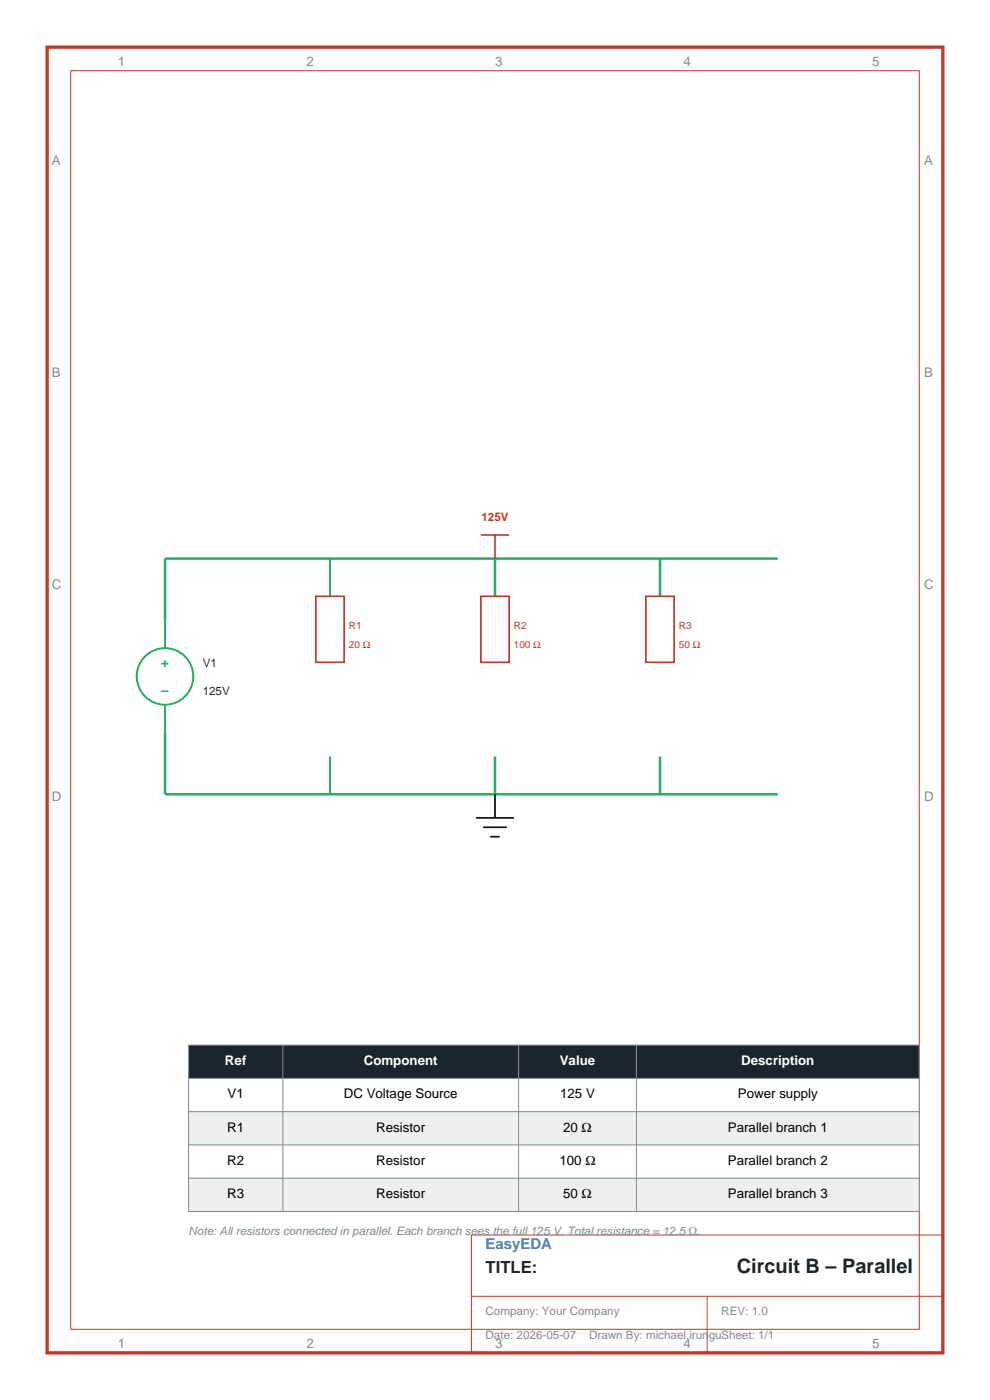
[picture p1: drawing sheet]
<svg xmlns="http://www.w3.org/2000/svg" width="210mm" height="297mm" viewBox="0 0 210 297" stroke-linecap="round" stroke-linejoin="round" font-family="sans-serif">
<path d="M10 10h190v277h-190z" fill="none" stroke="#c0392b" stroke-width=".71" stroke-linecap="butt"/>
<path d="M15 15h180v267h-180zM100 262h100v25h-100zM100 275h100M150 275v12" fill="none" stroke="#c0392b" stroke-width=".21"/>
<path d="M105 118.5v8M140 118.5v8M165 118.5h-130v13M35 155.5v13h130M105 160.5v8M140 160.5v8" fill="none" stroke="#27ae60" stroke-width=".53"/>
<g fill="none" stroke="#27ae60" stroke-width=".42">
<path d="M70 118.5v8M35 131.5v6M35 149.5v6M70 160.5v8"/>
<circle cx="35" cy="143.5" r="6"/>
</g>
<path d="M102 113.5h6M105 113.5v5M67 126.5h6v14h-6zM102 126.5h6v14h-6zM137 126.5h6v14h-6z" fill="none" stroke="#c0392b" stroke-width=".35"/>
<path d="M101 173.5h8M102.5 175.5h5M104 177.5h2M105 168.5v5" fill="none" stroke="#000" stroke-width=".35"/>
<path d="M40 221.7h155v7.1h-155z" fill-rule="evenodd" fill="#1a252f"/>
<path d="M40 228.8h155v7h-155z" fill-rule="evenodd" fill="#fff"/>
<path d="M40 235.8h155v7.1h-155z" fill-rule="evenodd" fill="#ecf0f1"/>
<path d="M40 242.9h155v7h-155z" fill-rule="evenodd" fill="#fff"/>
<path d="M40 249.9h155v7.1h-155z" fill-rule="evenodd" fill="#ecf0f1"/>
<path d="M40 221.7h155v35.3h-155zM40 228.8h155M40 235.8h155M60 221.7v35.3M110 221.7v35.3M135 221.7v35.3M40 242.9h155M40 249.9h155" fill="none" stroke="#7f8c8d" stroke-width=".21"/>
<text font-size="4.2" fill="#1a252f" x="156.3" y="270">Circuit B – Parallel</text>
<text font-size="3.5" fill="#1a252f" x="103" y="270">TITLE:</text>
<text font-size="3.2" fill="#2980b9" x="103" y="265">EasyEDA</text>
<g font-size="2.8" fill="#7f8c8d">
<text x="25" y="14">1</text>
<text x="65" y="14">2</text>
<text x="105" y="14">3</text>
<text x="145" y="14">4</text>
<text x="185" y="14">5</text>
<text x="11" y="35">A</text>
<text x="196" y="35">A</text>
<text x="11" y="80">B</text>
<text x="196" y="80">B</text>
<text x="11" y="125">C</text>
<text x="196" y="125">C</text>
<text x="11" y="170">D</text>
<text x="196" y="170">D</text>
<text x="25" y="286">1</text>
<text x="65" y="286">2</text>
<text x="105" y="286">3</text>
<text x="145" y="286">4</text>
<text x="185" y="286">5</text>
</g>
<g font-size="2.8" fill="#27ae60">
<text x="34.2" y="141.5">+</text>
<text x="34.2" y="147.5">–</text>
</g>
<g font-size="2.8" fill="#fff">
<text x="47.7" y="226">Ref</text>
<text x="77.2" y="226">Component</text>
<text x="118.7" y="226">Value</text>
<text x="157.2" y="226">Description</text>
</g>
<g font-size="2.8">
<text x="48.3" y="233">V1</text>
<text x="72.9" y="233">DC Voltage Source</text>
<text x="118.8" y="233">125 V</text>
<text x="156.5" y="233">Power supply</text>
<text x="48.2" y="240.1">R1</text>
<text x="79.8" y="240.1">Resistor</text>
<text x="119.5" y="240.1">20 Ω</text>
<text x="154.4" y="240.1">Parallel branch 1</text>
<text x="48.2" y="247.1">R2</text>
<text x="79.8" y="247.1">Resistor</text>
<text x="118.7" y="247.1">100 Ω</text>
<text x="154.4" y="247.1">Parallel branch 2</text>
<text x="48.2" y="254.2">R3</text>
<text x="79.8" y="254.2">Resistor</text>
<text x="119.5" y="254.2">50 Ω</text>
<text x="154.4" y="254.2">Parallel branch 3</text>
</g>
<text font-size="2.5" fill="#c0392b" x="102.1" y="110.5">125V</text>
<g font-size="2.5" fill="#1a252f">
<text x="43" y="141.5">V1</text>
<text x="43" y="147.5">125V</text>
</g>
<g font-size="2.5" fill="#7f8c8d">
<text x="40" y="262">Note: All resistors connected in parallel. Each branch sees the full 125 V. Total resistance = 12.5 Ω.</text>
<text x="103" y="279">Company: Your Company</text>
<text x="153" y="279">REV: 1.0</text>
<text x="103" y="284">Date: 2026-05-07</text>
<text x="125" y="284">Drawn By: michael.irunguSheet: 1/1</text>
</g>
<g font-size="2.1" fill="#c0392b">
<text x="74" y="133.5">R1</text>
<text x="74" y="137.5">20 Ω</text>
<text x="109" y="133.5">R2</text>
<text x="109" y="137.5">100 Ω</text>
<text x="144" y="133.5">R3</text>
<text x="144" y="137.5">50 Ω</text>
</g>
</svg>
